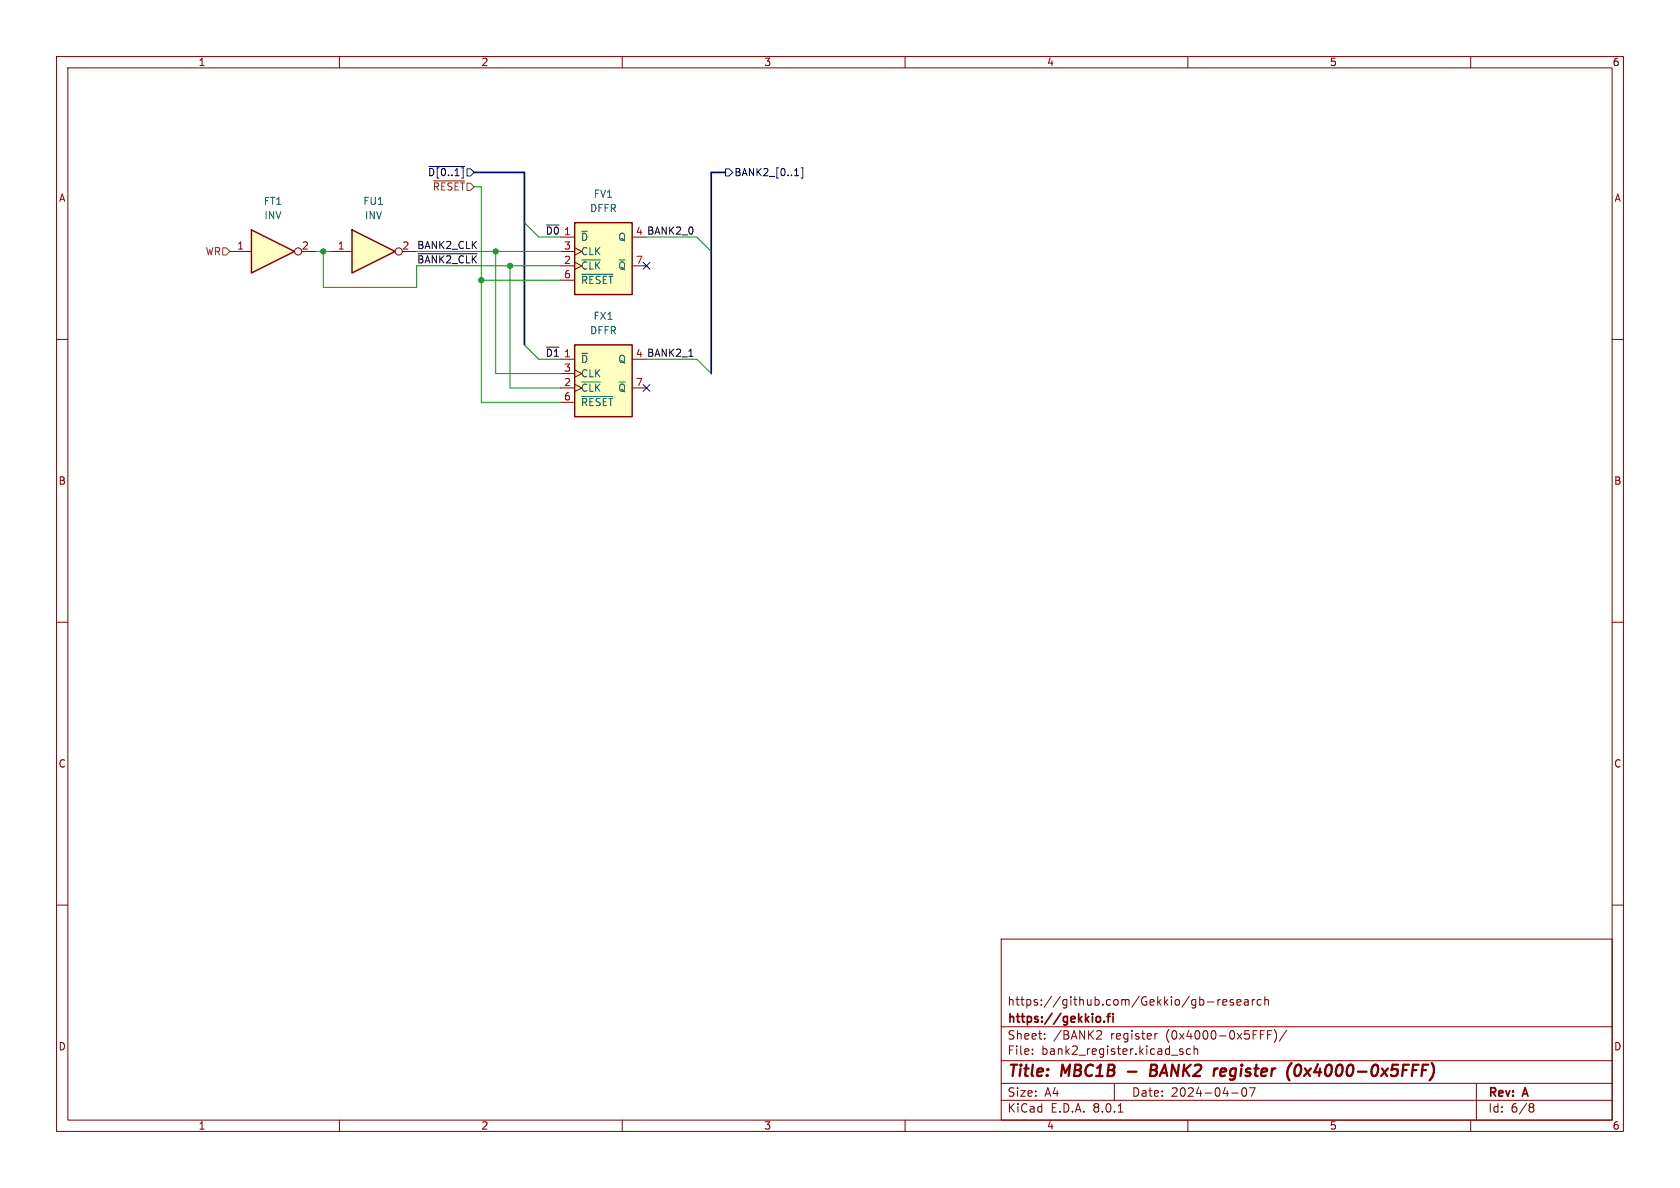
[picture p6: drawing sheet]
<svg xmlns="http://www.w3.org/2000/svg" width="297mm" height="210mm" viewBox="0 0 297 210" stroke-linecap="round" stroke-linejoin="round" font-family="sans-serif">
<g fill="none" stroke="#840000" stroke-width=".18">
<path d="M10 10h277v190h-277zM12 12h273v186h-273zM60 10v2M110 10v2M160 10v2M210 10v2M260 10v2M10 60h2M285 60h2M10 110h2M285 110h2M10 160h2"/>
<path d="M285 160h2M177 166h108v32h-108zM213.5 177.1h1.1M215.3 176.7v1M215.7 176.7l-.2 .1-.2 .2M216.2 177.2l.7-.1-.1-.3-.4-.1-.2 .2v.7h.6M218 176.8l-.3-.1-.2 .2v.2l.5 .2v.3h-.5M218.7 177.2l.7-.1-.1-.3-.4-.1-.2 .2v.7h.6M220 176.8h.6l.1 .9M220.7 177.1h-.5a.29 .29 0 0 0-.2 .3 .29 .29 0 0 0 .2 .3l.5-.1M221.4 176.7v1M221.8 176.7l-.3 .1-.1 .2"/>
<path d="M223 176.8l-.5-.1-.3 .3v.4l.2 .2h.6M223.6 176.8l.2-.1 .4 .1v.9M223.6 176.2v1.5M60 198v2M110 198v2M160 198v2M177 194.5h108M177 191.5h108M177 187.5h108M177 181.5h108M182.5 186.3v.1M182.5 185.5v.1"/>
<path d="M184.7 183.6v.1M184.7 182.8v.1M194.1 182.2l.5 .1 .1 .3-.9 1.1h.9M197 191.5v3M197.7 196.6h.8M204.2 182.7v1M204.6 182.7l-.3 .1-.1 .2M209.1 185.5l-.4-.1-.2 .2 .1 .2 .5 .2v.3h-.6M210 198v2M210.5 185.5l-.5-.1-.3 .3v.4l.2 .2h.6M211.1 185.5l.2-.1 .4 .1v.9M211.1 184.9v1.5"/>
<path d="M217.7 193.2h1.2M219.7 192.4a.81 .81 0 0 0 .3 1.4l.2-.1 .2-.5-.2-.8M221.9 192.3l-.7 1.5M224.1 182.9h.5M224.8 182.2h-.7v1.5M225.2 182a1.72 1.72 0 0 1 0 2.3M227.5 182.1l-1.3 2M260 198v2M261 191.5v6.5M270.6 195.1h.3l.3 .3-.3 .3M270.6 195.7h.3M270.9 195.7l.2 .2 .1 .4-.3 .3h-.3"/>
</g>
<path d="M199.4 189.4h1.5M203.4 189.2h.7M204.1 189.2l.3 .1M204.2 188.2h-.6l-.3 2 1-.1M204.3 189.1l-.2 .1M216.5 188.9l-.6 .1-.2 .9 .3 .3h.3M216.7 189.4l-.9 .1M229.1 188.4a.46 .46 0 0 1 .5-.2 .46 .46 0 0 1 .4 .4 1.15 1.15 0 0 1-.8 1.6l-.2-.1a1.54 1.54 0 0 1 .1-1.7z" fill="none" stroke="#840000" stroke-width=".4"/>
<path d="M193.9 179.8l.4-.1 .3 .3-.1 .5-.2 .2-.4-.1M195.7 179.7h.6M196.3 179.2l-.4 .2v1.3M196.8 179.2v.1M196.8 179.7v1M195.2 180.5v.2" fill="none" stroke="#840000" stroke-width=".3"/>
<path d="M101.6 39.4h10.2v12.7h-10.2z" fill="#ffffc2"/>
<path d="M101.6 39.4h10.2v12.7h-10.2z" fill="none" stroke="#840000" stroke-width=".25"/>
<path d="M99.1 41.9h2.5M99.1 47h2.5M99.1 44.5h2.5M99.1 49.5h2.5M101.6 46.4l1.3 .6-1.3 .6M101.6 43.8l1.3 .7-1.3 .6M111.8 47h2.5" fill="none" stroke="#840000" stroke-width=".18"/>
<path d="M102.8 40.9h1.1M102.8 45.9h3.4M102.8 48.5h5.5" fill="none" stroke="#006464" stroke-width=".18"/>
<path d="M101.6 61h10.2v12.7h-10.2z" fill="#ffffc2"/>
<path d="M101.6 61h10.2v12.7h-10.2z" fill="none" stroke="#840000" stroke-width=".25"/>
<path d="M99.1 63.5h2.5M99.1 68.6h2.5M99.1 66h2.5M99.1 71.1h2.5M101.6 67.9l1.3 .7-1.3 .6M101.6 65.4l1.3 .6-1.3 .7M111.8 68.6h2.5" fill="none" stroke="#840000" stroke-width=".18"/>
<path d="M102.8 62.5h1.1M102.8 67.5h3.4M102.8 70.1h5.5" fill="none" stroke="#006464" stroke-width=".18"/>
<path d="M62.2 40.6l7.6 3.9-7.6 3.8z" fill="#ffffc2"/>
<path d="M62.2 40.6l7.6 3.9-7.6 3.8z" fill="none" stroke="#840000" stroke-width=".25"/>
<g fill="none" stroke="#840000" stroke-width=".18">
<path d="M58.4 44.5h3.8M71.1 44.5h2.6"/>
<circle cx="70.5" cy="44.4" r=".63"/>
</g>
<path d="M44.4 40.6l7.7 3.9-7.7 3.8z" fill="#ffffc2"/>
<path d="M44.4 40.6l7.7 3.9-7.7 3.8z" fill="none" stroke="#840000" stroke-width=".25"/>
<g fill="none" stroke="#840000" stroke-width=".18">
<path d="M40.6 44.5h3.8M53.3 44.5h2.6"/>
<circle cx="52.7" cy="44.4" r=".63"/>
</g>
<path d="M76.6 32h5.5M39.4 43.8h.6l.6 .7-.6 .6h-.6z" fill="none" stroke="#725600" stroke-width=".18"/>
<path d="M75.8 29.4h6.3M82.5 29.8h.7l.6 .7-.6 .6h-.7zM128.3 29.8h.6l.6 .7-.6 .6h-.6zM140.5 31.1h.7M141.6 29.7h.3v1.8h-.3M113.7 46.4l1.2 1.2M114.9 46.4l-1.2 1.2M113.7 68l1.2 1.2M114.9 68l-1.2 1.2" fill="none" stroke="#000084" stroke-width=".18"/>
<path d="M73.9 44.9h10.4M121.8 63h.7" fill="none" stroke="#0f0f0f" stroke-width=".18"/>
<path d="M83.8 30.5h8.9v30.5M128.3 30.5h-2.6v35.5" fill="none" stroke="#000084" stroke-width=".3"/>
<path d="M83.8 33h1.3v38.1h14M92.7 39.4l2.5 2.5h3.9M55.9 44.5h2.5M57.1 44.5v6.3h16.6v-3.8h25.4M73.7 44.5h25.4M85.1 49.5h14M87.6 44.5v21.5h11.5M90.2 47v21.6h8.9M114.3 41.9h8.9l2.5 2.6M92.7 61l2.5 2.5h3.9M114.3 63.5h8.9l2.5 2.5" fill="none" stroke="#009600" stroke-width=".18"/>
<g fill="#009600" stroke="#009600" stroke-width=".18">
<circle cx="87.6" cy="44.5" r=".46"/>
<circle cx="57.1" cy="44.5" r=".46"/>
<circle cx="85.1" cy="49.5" r=".46"/>
<circle cx="90.2" cy="47" r=".46"/>
</g>
<g font-size="2.8" fill="#840000">
<text x="178" y="190.9">Title:</text>
<text x="187.7" y="190.9">MBC1B</text>
<text x="205" y="190.9">BANK2</text>
<text x="217" y="190.9">register</text>
<text x="230.8" y="190.9">(0x4000-0x5FFF)</text>
</g>
<g font-size="2.1" fill="#840000">
<text x="178" y="178">https://github.com/Gekkio/gb-research</text>
<text x="178" y="184">Sheet:</text>
<text x="178" y="181.2">https://gekkio.fi</text>
<text x="186.2" y="184">/BANK2</text>
<text x="196.4" y="184">register</text>
<text x="206.3" y="184">(0x4000-0x5FFF)/</text>
<text x="178" y="186.7">File:</text>
<text x="184.1" y="186.7">bank2_register.kicad_sch</text>
<text x="178" y="196.9">KiCad</text>
<text x="178" y="194.1">Size:</text>
<text x="184.7" y="194.1">A4</text>
<text x="185.7" y="196.9">E.D.A.</text>
<text x="193.3" y="196.9">8.0.1</text>
<text x="200" y="194.1">Date:</text>
<text x="207" y="194.1">2024-04-07</text>
<text x="263" y="194.3">Rev:</text>
<text x="263" y="196.9">Id:</text>
<text x="267.1" y="196.9">6/8</text>
<text x="269.4" y="194.3">A</text>
</g>
<g font-size="1.8" fill="#840000">
<text x="35" y="11.9">1</text>
<text x="85" y="11.9">2</text>
<text x="135" y="11.9">3</text>
<text x="185" y="11.9">4</text>
<text x="235" y="11.9">5</text>
<text x="285" y="11.9">6</text>
<text x="10.3" y="35.9">A</text>
<text x="285.3" y="35.9">A</text>
<text x="10.3" y="85.9">B</text>
<text x="285.3" y="85.9">B</text>
<text x="10.3" y="135.9">C</text>
<text x="285.3" y="135.9">C</text>
<text x="10.3" y="185.9">D</text>
<text x="285.3" y="185.9">D</text>
<text x="35" y="199.9">1</text>
<text x="85" y="199.9">2</text>
<text x="135" y="199.9">3</text>
<text x="185" y="199.9">4</text>
<text x="235" y="199.9">5</text>
<text x="285" y="199.9">6</text>
</g>
<g font-size="1.8" fill="#000084">
<text x="75.6" y="31.3">~{D[0..1]}</text>
<text x="129.7" y="31.3">BANK2_[0..1]</text>
</g>
<g font-size="1.8" fill="#725600">
<text x="76.4" y="33.9">~{RESET}</text>
<text x="36.3" y="45.3">WR</text>
</g>
<g font-size="1.8" fill="#006464">
<text x="104.9" y="35.2">FV1</text>
<text x="46.5" y="36.4">FT1</text>
<text x="46.6" y="39">INV</text>
<text x="64.1" y="36.4">FU1</text>
<text x="64.4" y="39">INV</text>
<text x="104.2" y="37.7">DFFR</text>
<text x="102.6" y="42.8">~{D}</text>
<text x="102.6" y="47.9">~{CLK} ~{Q}</text>
<text x="102.6" y="45.3">CLK</text>
<text x="109.2" y="42.8">Q</text>
<text x="102.6" y="50.4">~{RESET}</text>
<text x="104.2" y="59.3">DFFR</text>
<text x="104.8" y="56.7">FX1</text>
<text x="102.6" y="64.4">~{D}</text>
<text x="109.2" y="64.4">Q</text>
<text x="102.6" y="69.4">~{CLK} ~{Q}</text>
<text x="102.6" y="66.9">CLK</text>
<text x="102.6" y="72">~{RESET}</text>
</g>
<g font-size="1.8" fill="#0f0f0f">
<text x="96.4" y="41.6">~{D0}</text>
<text x="112.3" y="41.7">4 BANK2_0</text>
<text x="73.7" y="46.6">~{BANK2_CLK}</text>
<text x="73.7" y="44.1">BANK2_CLK</text>
<text x="96.4" y="63.2">~{D1}</text>
<text x="112.3" y="63.2">4 BANK2_1</text>
</g>
<g font-size="1.8" fill="#a90000">
<text x="99.6" y="41.7">1</text>
<text x="41.8" y="44.2">1</text>
<text x="53.3" y="44.2">2</text>
<text x="59.6" y="44.2">1</text>
<text x="71" y="44.2">2</text>
<text x="99.6" y="46.7">2</text>
<text x="99.6" y="44.2">3</text>
<text x="112.3" y="46.7">7</text>
<text x="99.6" y="49.3">6</text>
<text x="99.6" y="63.2">1</text>
<text x="99.6" y="65.8">3</text>
<text x="99.6" y="68.3">2</text>
<text x="99.6" y="70.9">6</text>
<text x="112.3" y="68.3">7</text>
</g>
</svg>
